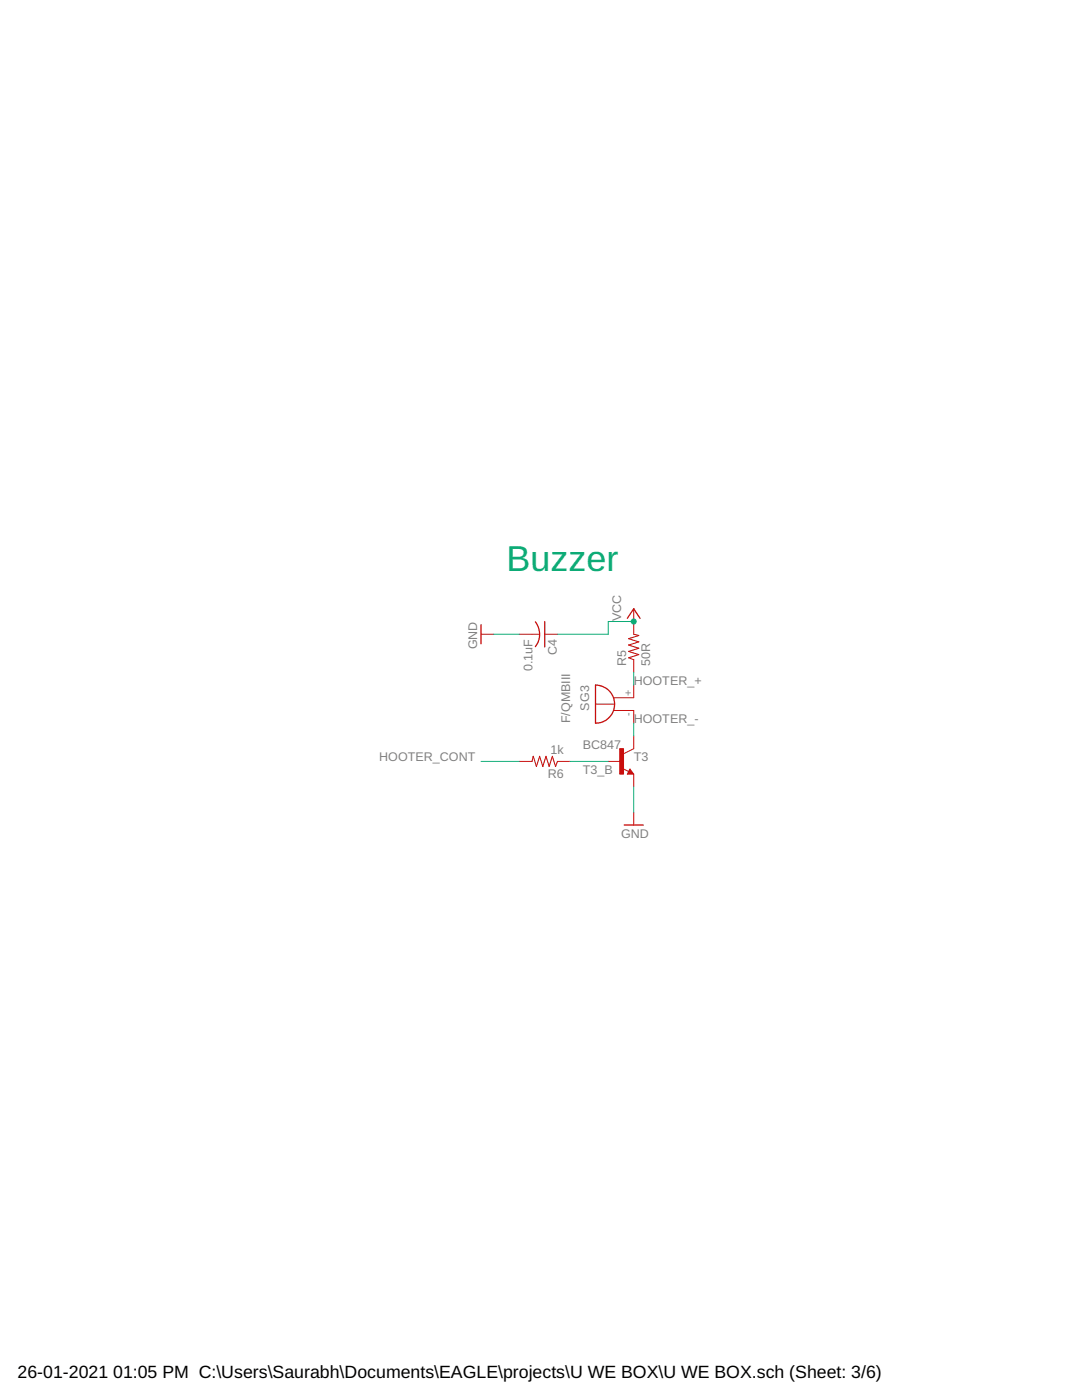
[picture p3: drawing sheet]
<svg xmlns="http://www.w3.org/2000/svg" width="216mm" height="279mm" viewBox="0 0 216 279" stroke-linecap="round" stroke-linejoin="round" font-family="sans-serif">
<path d="M96 124.7v3.8M106.8 124.1a4 4 0 0 1 0 5M108.7 124v5.1M118.8 136.7a3.8 3.8 0 0 1 3.8 3.8 3.8 3.8 0 0 1-3.8 3.8zM125.2 123.4l1.2-1.9 1.3 1.9M125.7 154l.1 .2h-.4l.3-.5 .5 .7h-.8M124.5 164.7h3.9" fill="none" stroke="#c90d0c" stroke-width=".25"/>
<g fill="none" stroke="#c90d0c" stroke-width=".2">
<path d="M96 126.6h2.5M103.6 126.6h4.1M108.7 126.6h2.5M126.4 136.7v2.6h-3.9M126.4 121.5v5.1M126.4 131.7v2.5M103.6 152h2.6M111.2 152h2.5M118.8 140.5h3.8M121.4 152h2.5M122.5 141.8h3.9v2.5M124.2 153.4l1.3 .6"/>
<path d="M125.7 153.5l.7 1h-1.2zM126.4 146.9v2.5l-2 1M126.4 154.5v2.5M126.4 162.1v2.6"/>
</g>
<path d="M123.7 149.4h.7v5.1h-.7z" fill="#c90d0c" stroke="#c90d0c" stroke-width=".2"/>
<path d="M126.4 126.6l1.1 .2-2.1 .7 2.1 .6-2.1 .6 2.1 .7-2.1 .6 2.1 .6-2.1 .7 1 .4M106.2 152l.2-1.1 .6 2.1 .7-2.1 .6 2.1 .6-2.1 .7 2.1 .6-2.1 .6 2.1 .4-1" fill="none" stroke="#c90d0c" stroke-width=".21"/>
<path d="M98.5 126.6h5.1M126.4 124h-5v2.6h-10.2M126.4 134.2v2.5M96 152h7.6M113.7 152h7.7M126.4 144.3v2.6M126.4 157v5.1" fill="none" stroke="#0dab76" stroke-width=".2"/>
<circle cx="126.4" cy="124" r=".51" fill="#0dab76" stroke="#0dab76" stroke-width=".2"/>
<text font-size="7.2" fill="#0dab76" x="101.1" y="113.9">Buzzer</text>
<g font-size="3.5">
<text x="3.5" y="274.9">26-01-2021</text>
<text x="22.6" y="274.9">01:05 PM C:\Users\Saurabh\Documents\EAGLE\projects\U WE BOX\U WE BOX.sch (Sheet: 3/6)</text>
</g>
<g font-size="2.5" fill="#808080">
<text x="123.9" y="124" transform="rotate(-90 123.9 124)">VCC</text>
<text x="95.2" y="129.6" transform="rotate(-90 95.2 129.6)">GND</text>
<text x="111.1" y="130.8" transform="rotate(-90 111.1 130.8)">C4</text>
<text x="106.3" y="134" transform="rotate(-90 106.3 134)">0.1uF</text>
<text x="125" y="132.9" transform="rotate(-90 125 132.9)">R5</text>
<text x="126.5" y="136.7">HOOTER_+</text>
<text x="129.8" y="132.9" transform="rotate(-90 129.8 132.9)">50R</text>
<text x="117.6" y="141.8" transform="rotate(-90 117.6 141.8)">SG3</text>
<text x="113.8" y="144.3" transform="rotate(-90 113.8 144.3)">F/QMBIII</text>
<text x="116.3" y="149.4">BC847</text>
<text x="126.5" y="144.3">HOOTER_-</text>
<text x="75.7" y="152">HOOTER_CONT</text>
<text x="109.3" y="155.2">R6</text>
<text x="109.8" y="150.4">1k</text>
<text x="116.3" y="154.5">T3_B</text>
<text x="126.5" y="152">T3</text>
<text x="123.9" y="167.2">GND</text>
</g>
<g font-size="2.1" fill="#808080">
<text x="126.1" y="142.9" transform="rotate(-90 126.1 142.9)">-</text>
<text x="126.1" y="138.9" transform="rotate(-90 126.1 138.9)">+</text>
</g>
</svg>
